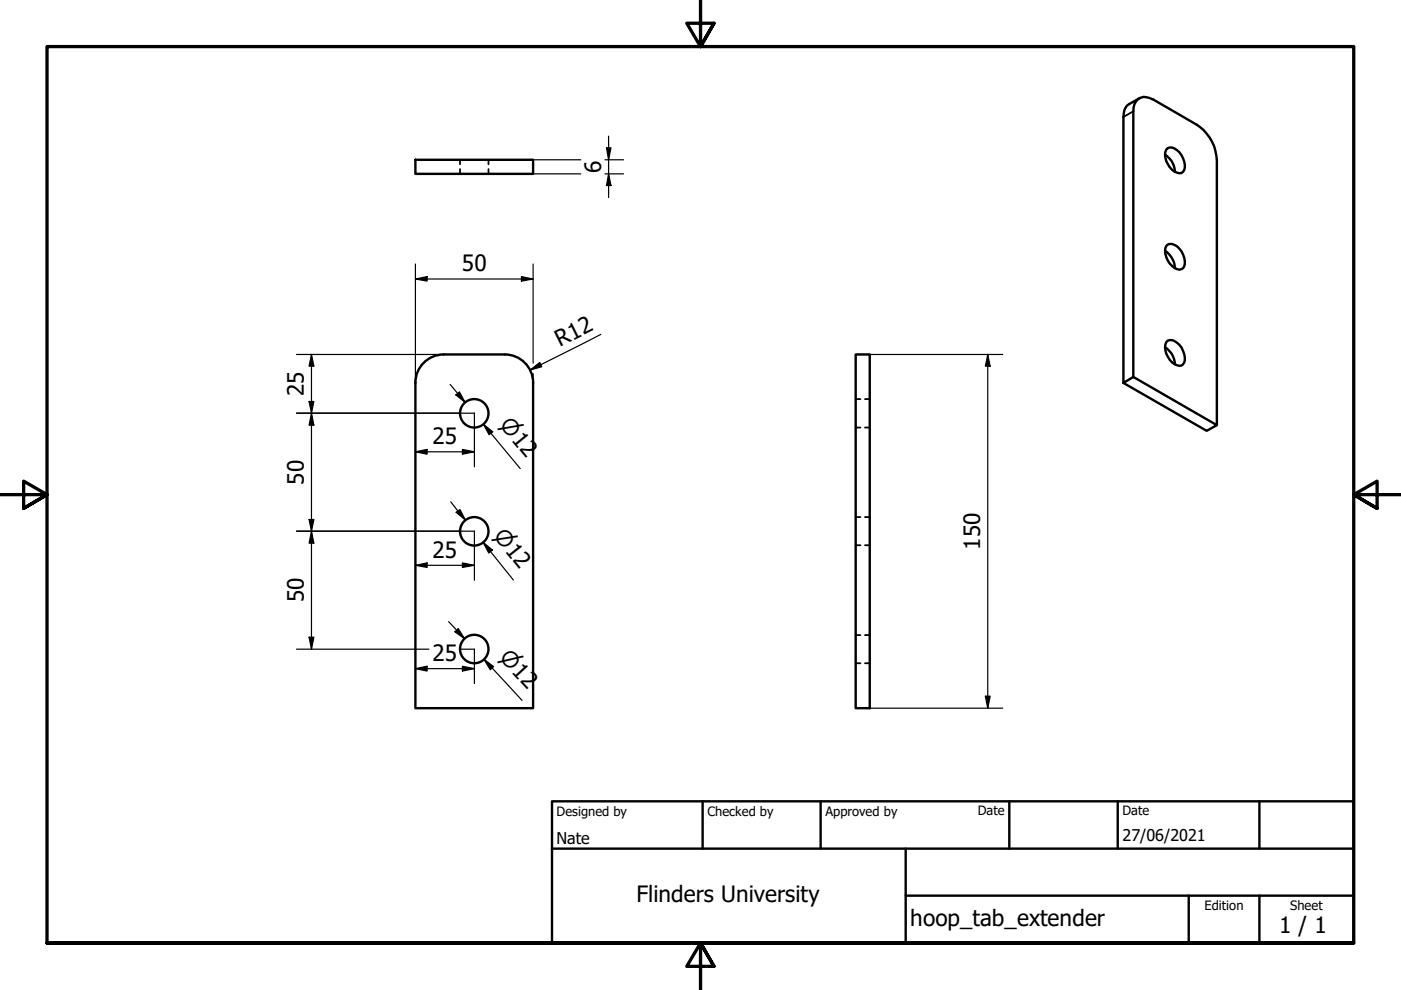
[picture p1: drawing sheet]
<svg xmlns="http://www.w3.org/2000/svg" width="297mm" height="210mm" viewBox="0 0 297 210" stroke-linecap="round" stroke-linejoin="round" font-family="sans-serif">
<!-- layer: Visible (ISO) -->
<g fill="none" stroke="#000" stroke-width=".51">
<path d="M88.1 33.9h24.9v3h-24.9zM241.6 20.9l-2.2 1.2a2.8 2.8 0 0 0-1.2 2.7v56.4l17.6 10.1 2.2-1.2-17.7-10.2-2.1 1.3M247 32.8l.5 .3a4.5 4.5 0 0 1 1.6 3.4M247.3 31.7a1.45 1.45 0 0 1 2.3 .1 4.4 4.4 0 0 1 1.5 4.2 1.04 1.04 0 0 1-1.5 .6 4.1 4.1 0 0 1-2.3-4.9zM247 53.2a4.7 4.7 0 0 1 2.1 3.7M247.3 52.2a1.79 1.79 0 0 1 2.8 .5 3.7 3.7 0 0 1 .7 4.2 1.38 1.38 0 0 1-1.8-.1 4.1 4.1 0 0 1-1.7-4.6zM94 75.2h13.1M94.1 75.2a6 6 0 0 0-6 5.9v69h24.9v-68.9a6 6 0 0 0-6-6M181.4 75.2h3v74.9h-3zM240.3 79.9v-56.3a2.56 2.56 0 0 1 2.8-3l1.4 .5 9.2 5.4a9.4 9.4 0 0 1 4.3 7.3v56.3M247 73.6l.5 .3a4.5 4.5 0 0 1 1.6 3.4M247.3 72.6a1.45 1.45 0 0 1 2.3 .1 4.4 4.4 0 0 1 1.5 4.2 1.04 1.04 0 0 1-1.5 .5 4.1 4.1 0 0 1-2.3-4.8z"/>
<circle cx="100.6" cy="87.6" r="3"/>
<circle cx="100.6" cy="112.7" r="3"/>
<circle cx="100.6" cy="137.6" r="3"/>
</g>
<!-- layer: Hidden (ISO) -->
<g fill="none" stroke="#000" stroke-width=".38">
<path d="M97.5 33.9v.9M97.5 35.8v1.1M103.6 33.9v.9M103.6 35.8v1.1M181.4 84.6h1M181.4 90.6h1M183.4 84.6h1M183.4 90.6h1M181.4 109.6h1M181.4 115.6h1M183.4 109.6h1M183.4 115.6h1"/>
<path d="M181.4 134.7h1M183.4 134.7h1M181.4 140.6h1M183.4 140.6h1"/>
</g>
<!-- layer: Visible Narrow (ISO) -->
<path d="M240.3 23.6l-2.1 1.2" fill="none" stroke="#000" stroke-width=".38"/>
<!-- layer: Border (ISO) -->
<path d="M148.5 -.1v10l-2.9-5h5.8l-2.9 5 2.9-5M0 104.9h10l-5-2.9v5.8l5-2.9-5 2.9M297 104.9h-10l5-2.9v5.8l-5-2.9 5 2.9M10 199.9v-190h277v190h-277h277M151.4 204.9l-2.9-5 2.9 5h-5.8l2.9-5v10" fill="none" stroke="#000" stroke-width=".7"/>
<!-- layer: Title (ISO) -->
<path d="M117 169.9h170v30h-170zM117 179.9h170M149 169.9v10M174 169.9v10M192 179.9v20M214 169.9v10M237 169.9v10M267 169.9v10M192 189.9h95M252 189.9v10M267 189.9v10" fill="none" stroke="#000" stroke-width=".51"/>
<!-- layer: Dimension (ISO) -->
<g fill="none" stroke="#000" stroke-width=".25">
<path d="M113 33.9h10.1M113 36.9h10.1M128.3 33.9h3.9M128.3 36.9h3.9M128.6 31.3h.9l-.5 2.6zM129 36.9l.5 2.4h-.9zM129 28.9v13M88.1 59.2l2.5-.6v1zM88.1 59.2h24.9M88.1 56v25.1M110.6 58.6l2.4 .6-2.4 .4zM113 56v21"/>
<path d="M62.9 75.2h31.1M66 75.2l.5 2.4h-1zM66 75.2v62.4M112.4 78.5l2-1.6 .5 .9zM113 79.2v1.9M127.4 70.9l-15 7.6M181.4 75.2h31.2M209.4 75.2l.5 2.4h-1zM209.4 75.2v74.9M62.9 87.6h37.7v11.4M65.5 85.1h1l-.5 2.5zM66 87.6l.5 2.5h-1z"/>
<path d="M88.1 95.8l2.5-.5v1zM88.1 95.8h12.5M95.4 81.5l3.2 3.8M96.6 83.7l.8-.6 1.2 2.2zM98 95.3l2.6 .5-2.6 .5zM102.5 90l2 1.5-.8 .7zM104.1 91.9l-1.6-1.9 7.8 9.3M62.9 112.6h37.7v10.4M65.5 110.1h1l-.5 2.5zM66 112.6l.5 2.6h-1zM88.1 119.9l2.5-.5v.9zM88.1 119.9h12.5"/>
<path d="M95.6 106.4l3.1 3.9M96.7 108.6l.8-.6 1.2 2.3zM98 119.4l2.6 .5-2.6 .4zM102.4 115l2 1.6-.8 .7zM104 116.9l-1.6-1.9 6.4 8M62.9 137.6h28M65.5 135.1h1l-.5 2.5zM95.1 131.8l3.4 3.6M97.2 133.3l1.3 2.1-2-1.4zM97.7 137.6h2.9v7.3M102.6 139.8l2 1.5-.7 .7zM88.1 141.8l2.5-.5v1z"/>
<path d="M88.1 141.8h12.5M98 141.3l2.6 .5-2.6 .5zM104.3 141.6l-1.7-1.8 8.1 8.7M184.4 150.1h28.2M208.9 147.6h1l-.5 2.5z"/>
</g>
<g fill="#000">
<path d="M128.6 31.3h.9l-.5 2.6z" fill-rule="evenodd"/>
<path d="M129 36.9l.5 2.4h-.9z" fill-rule="evenodd"/>
<path d="M88.1 59.2l2.5-.6v1z" fill-rule="evenodd"/>
<path d="M110.6 58.6l2.4 .6-2.4 .4z" fill-rule="evenodd"/>
<path d="M66 75.2l.5 2.4h-1z" fill-rule="evenodd"/>
<path d="M112.4 78.5l2-1.6 .5 .9z" fill-rule="evenodd"/>
<path d="M209.4 75.2l.5 2.4h-1z" fill-rule="evenodd"/>
<path d="M65.5 85.1h1l-.5 2.5z" fill-rule="evenodd"/>
<path d="M66 87.6l.5 2.5h-1z" fill-rule="evenodd"/>
<path d="M88.1 95.8l2.5-.5v1z" fill-rule="evenodd"/>
<path d="M96.6 83.7l.8-.6 1.2 2.2z" fill-rule="evenodd"/>
<path d="M98 95.3l2.6 .5-2.6 .5z" fill-rule="evenodd"/>
<path d="M102.5 90l2 1.5-.8 .7z" fill-rule="evenodd"/>
<path d="M65.5 110.1h1l-.5 2.5z" fill-rule="evenodd"/>
<path d="M66 112.6l.5 2.6h-1z" fill-rule="evenodd"/>
<path d="M88.1 119.9l2.5-.5v.9z" fill-rule="evenodd"/>
<path d="M96.7 108.6l.8-.6 1.2 2.3z" fill-rule="evenodd"/>
<path d="M102.4 115l2 1.6-.8 .7z" fill-rule="evenodd"/>
<path d="M65.5 135.1h1l-.5 2.5z" fill-rule="evenodd"/>
<path d="M97.2 133.3l1.3 2.1-2-1.4z" fill-rule="evenodd"/>
<path d="M98 119.4l2.6 .5-2.6 .4z" fill-rule="evenodd"/>
<path d="M88.1 141.8l2.5-.5v1z" fill-rule="evenodd"/>
<path d="M98 141.3l2.6 .5-2.6 .5z" fill-rule="evenodd"/>
<path d="M102.6 139.8l2 1.5-.7 .7z" fill-rule="evenodd"/>
<path d="M208.9 147.6h1l-.5 2.5z" fill-rule="evenodd"/>
</g>
<g font-size="4.8">
<text x="127.4" y="36.7" transform="rotate(-90 127.4 36.7)">6</text>
<text x="97.9" y="57.5">50</text>
<text x="118.7" y="73.6" transform="rotate(-27 118.7 73.6)">R12</text>
<text x="64.5" y="84" transform="rotate(-90 64.5 84)">25</text>
<text x="91.7" y="94.1">25</text>
<text x="64.5" y="102.8" transform="rotate(-90 64.5 102.8)">50</text>
<text x="91.7" y="118.2">25</text>
<text x="207.8" y="116.6" transform="rotate(-90 207.8 116.6)">150</text>
<text x="64.5" y="127.7" transform="rotate(-90 64.5 127.7)">50</text>
<text x="91.7" y="140.2">25</text>
<text x="134.9" y="191.3">Flinders University</text>
<text x="193" y="196.3">hoop_tab_extender</text>
<text x="271.2" y="197.8">1 / 1</text>
</g>
<g font-size="4.6">
<text x="105.8" y="90.2" transform="rotate(50 105.8 90.2)">⌀12</text>
<text x="104.5" y="113.7" transform="rotate(51 104.5 113.7)">⌀12</text>
<text x="105.7" y="139.6" transform="rotate(47 105.7 139.6)">⌀12</text>
</g>
<g font-size="3.4">
<text x="118" y="178.9">Nate</text>
<text x="238" y="178.3">27/06/2021</text>
</g>
<g font-size="2.7">
<text x="118" y="173">Designed by</text>
<text x="150" y="173">Checked by</text>
<text x="175" y="173">Approved by</text>
<text x="207.3" y="172.9">Date</text>
<text x="238" y="172.9">Date</text>
<text x="255.4" y="193">Edition</text>
<text x="273.6" y="193">Sheet</text>
</g>
</svg>
